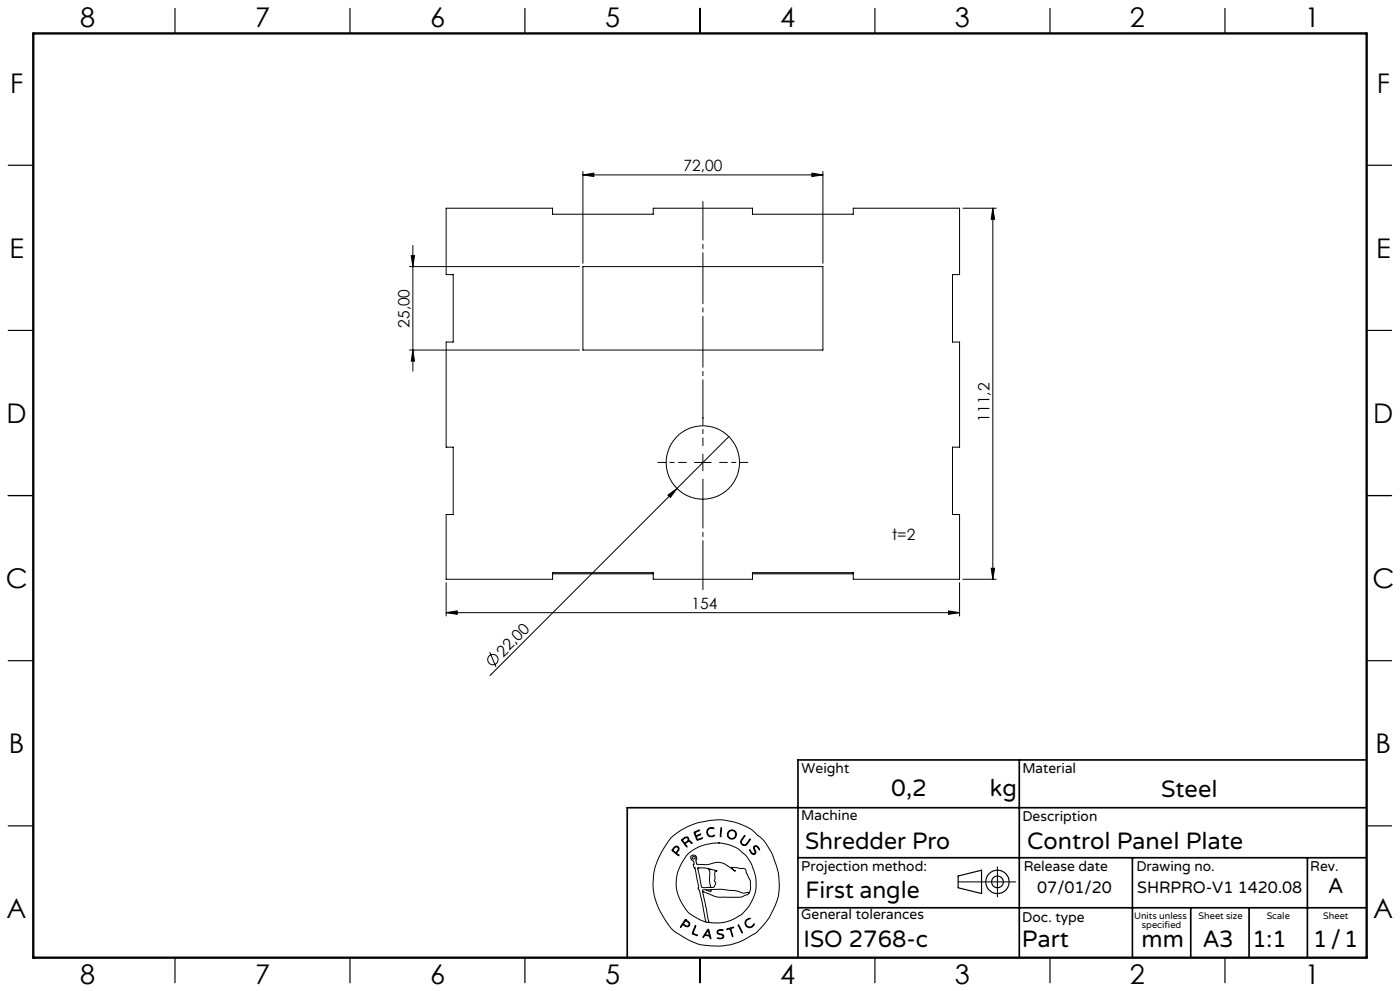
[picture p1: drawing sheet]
<svg xmlns="http://www.w3.org/2000/svg" width="420mm" height="297mm" viewBox="0 0 420 297" stroke-linecap="round" stroke-linejoin="round" font-family="sans-serif">
<g fill="none" stroke="#000" stroke-width=".3">
<path d="M174.9 52.4l3.3-.5v1zM174.9 51.4v27.5M174.9 52.4h72M243.6 51.9l3.3 .5-3.3 .5zM246.9 51.4v27.5M122.9 79.9h50.9M123.4 76.6h1l-.5 3.3zM123.9 73.6v37.7M133.8 62.4h32v1.8h30.2v-1.8h29.7v1.8h30.3v-1.8h31.9v19.9h-2.1v20.2h2.1v31.5h-2.1v20.2h2.1v19.4h-31.9v-2h-30.3v2h-29.7v-2h-30.2v2h-32v-19.4h2.2v-20.2h-2.2v-31.5h2.2v-20.2h-2.2zM174.9 79.9h72v25h-72zM288.9 62.4h10M297.9 62.4l.5 3.3h-1z"/>
<path d="M297.9 62.4v111.2M122.9 104.9h50.9M123.9 104.9l.5 3.3h-1zM208.4 138.6h5M210.9 136.1v5M218.7 130.8l-71.7 71.7M200.4 148.4l2.7-2-2 2.7zM133.8 174.6v10M165.8 172h30.2M225.7 172h30.3M287.9 174.6v10M288.9 173.6h10"/>
<path d="M297.4 170.3h1l-.5 3.3zM133.8 183.6l3.4-.5v1zM133.8 183.6h154.1M146.9 195.5l1.9 4.4M284.6 183.1l3.3 .5-3.3 .5zM201.3 251.1l2.8-2.2 4.5-2.1 4.8-1 3.2-.1 3.7 .7 3.3 1.2 2 1.1 2.8 2.4 1.5 1.8 1.8 3.2 1.8 5.3 .3 3.5-.2 3-.8 2.8-1.7 3.7-1.8 2.5a16.5 16.5 0 0 1-6.7 5l-3.3 1.2-2.9 .4h-3.4l-2.9-.4-3.7-1.5-3.8-2.3-1.1-.9-1.2-1.6-2.3-3.7-1.2-2.8-.6-2.2-.3-3.1 .3-3.5 .9-3.2 2-4zM202 254.1l.7-.5 .6 .1 .4 .6-.1 .6a.64 .64 0 0 0-.3 1.1l.4 .5-1.7-1.2a.52 .52 0 0 1-.4-.5 .52 .52 0 0 1 .4-.6zM202.4 254l.4-.2 .5 .1 .2 .5-.2 .4a.73 .73 0 0 1-.7 .6 .73 .73 0 0 1-.7-.7zM204.5 251.6l1.1-.7h.6l.4 .3 .1 .8 .6 .2 .3 .5-.8-.5-.6 .2a.61 .61 0 0 0-.6 .5 .61 .61 0 0 0 .5 .7l-.1 .3-1.5-2zM204.8 251.7l.8-.6h.6l.2 .6-.5 .6a.52 .52 0 0 1-.6 .3 .52 .52 0 0 1-.4-.5zM208.2 249.4l1.7-.6-1 .5a.57 .57 0 0 0-.2 .9 .57 .57 0 0 0 .9 0l.6-.2-.8 .5a.46 .46 0 0 0-.5 .4 .46 .46 0 0 0 .3 .5l.1 .2 1.5-.5-1.7 .7zM212.3 248.5l.8-.5 1 .2 .1 .2-.9-.2-.7 .3-.3 .5v.7l.1 .4 .6 .4 1.3-.2a.53 .53 0 0 1-.3 .5 .53 .53 0 0 1-.5 0l-.9-.2-.4-.4-.2-1z"/>
<path d="M215.5 252.6l2.7 .4 3 1.2 2.3 1.9 .9 1.2 1.3 2.2 1.1 3.8-.1 3.5-.8 2.5a11.7 11.7 0 0 1-8.9 7.2l-2.6 .1-1.7-.2M215.5 252.6l-4.1 .6-3.4 1.5-2.1 1.8-2.1 3.5-.5 1.4-.4 2 .1 3 .9 2.9 2 3.4a9.1 9.1 0 0 0 4 2.9l1.9 .8M215.5 252.6h.1M216.3 248.1h.2v.6l-.2 1.9-.2 .2zM223.3 250.5l.1-.1 .1 .2-1.1 1.6 .2 .7 .7 .3a3.3 3.3 0 0 0 1.7-1.7v.2l-1 1.5-.4 .2-.7-.1-.6-.5-.1-.6zM224.9 254.7l.7 .9 .5 .3 .4-.3-.4-1.4 .2-.6h.9l.7 1-.1 .1-.9-1-.5 .1-.1 .4 .5 1.4-.6 .5-.9-.5zM299.2 259.8v9M205.6 275.6l-1.4 2-.1 .2h.2a.69 .69 0 0 1 .6-.6 .69 .69 0 0 1 .8 .4l.9 .1 .3-.9-1.3-1.2M205.6 275.6h.1M205.6 275.9l-.3 .5M205.7 275.9l1 .9-.1 .6-.6 .1a.7 .7 0 0 1-.9-.9l.2-.2M205.7 275.9h.1"/>
<path d="M208.5 277.5l.2-.1v.2l-.5 1.4a.56 .56 0 0 0-.2 .7 .56 .56 0 0 0 .7 .3l.5 .4-1.6-.6zM209.3 260.2l2.3-.1 3.1 .8 .4 .3a.35 .35 0 0 0-.5-.2 .35 .35 0 0 0-.1 .5v1.8l-.2 .7 .4 .8-.4 1-.5 .2h-2.6a.85 .85 0 0 1-.8-.2 .85 .85 0 0 1-.1-.9zM209.4 260.1h.1M210.8 267.2l1.9 9.2M210.8 267.2l3.7 1.5 1.3 .2h6.3l2.1-.8 .4-.3M211.8 276.4h.9M211.9 266.7h-1.1v.5M212.1 260.2a2.12 2.12 0 0 1 .8 2.7v1.9l.3 .9-.3 .2M212.3 278.6l.1-.1a4.3 4.3 0 0 1 .9 2.6v.2h-.2a.74 .74 0 0 0-.8-.8l-.2-.1a.82 .82 0 0 0-1.1 .6l-.1-.3zM212.3 278.9l.4 .9a.4 .4 0 0 1-.1 .6 .4 .4 0 0 1-.6-.2l-.4-.1zM212.4 278.9h.1M212.7 276.4h.1"/>
<path d="M213 260.6h.1M213.3 266.6l3.2-.1 4.2 .4 2.3 .8 1.1-.2a.3 .3 0 0 1 .4-.1 .3 .3 0 0 1 .1 .4M213.3 266.6v.6l-1.4-.5M213.3 266.6l-1.4 .1M215.3 278.9l.6-.3 1 .1v.2h-1.4l-.2 .6 .3 .2 1.4 .5 .1 .5-.2 .4-.6 .3-1.1-.2h1.1l.6-.5-.3-.5-1.4-.5-.1-.4zM218 278.4l2.1-.5-.8 .4 .5 2.4-.8-2.3-.8 .2zM221.5 277.2l1.2 2.2v.2zM221.5 277.1h.1M224 275.6l.7-.4 .3 .1-.8 .4-.4 .6v.6l.5 .7 .9 .2 .9-.9a.41 .41 0 0 1 .1 .5 .41 .41 0 0 1-.4 .2l-1 .5-.9-.5-.4-1.1zM224.6 267.8l.5-1.4v-2.3l-1.7-3.8-3.9-.3 .3 .5 .8 .6h-.1l-3.1-2.2-1.7-.5-3.6 .7-3-.1-.3-.9 .3-.8-.3-.7-.6-.3-.7 .1-.3 .4v.4l1 1.1-.1 1.4 .4 .5 1.1 5.4-.2 .8 .4 .4 .3 1.1 1.7 8.5M287.4 264.3h17.3"/>
<circle cx="210.9" cy="138.6" r="11"/>
<circle cx="147.9" cy="197.7" r="1.57"/>
<circle cx="208.1" cy="257.1" r=".44"/>
<circle cx="219.5" cy="250.1" r="1.17"/>
<circle cx="219.6" cy="250.1" r="1.38"/>
</g>
<g fill="none" stroke="#000" stroke-width=".35">
<path d="M52.5 2.5v7.5M105 2.5v7.5M157.5 2.5v7.5M210 2.5v7.5M262.5 2.5v7.5M315 2.5v7.5M367.5 2.5v7.5M2.5 49.5h7.5M410 49.5h7.5M2.5 99h7.5M410 99h7.5M2.5 148.5h7.5"/>
<path d="M410 148.5h7.5M2.5 198h7.5M410 198h7.5M2.5 247.5h7.5M410 247.5h7.5M287.4 262.5l7.1-1.7v7l-7.1-1.7zM52.5 287v7.5M105 287v7.5M157.5 287v7.5M210 287v7.5M262.5 287v7.5M315 287v7.5"/>
<path d="M367.5 287v7.5"/>
<circle cx="299.2" cy="264.3" r="3.5"/>
<circle cx="299.2" cy="264.3" r="1.75"/>
</g>
<path d="M205.9 138.6h-8.5M210.9 133.6v-8.5M215.9 138.6h8.5" fill="none" stroke="#000" stroke-width=".3" stroke-dasharray="15.2 1.3 1.3 1.3" stroke-dashoffset="12.9"/>
<path d="M210.9 143.6v33.1" fill="none" stroke="#000" stroke-width=".3" stroke-dasharray="15.2 1.3 1.3 1.3" stroke-dashoffset=".6"/>
<path d="M210.9 125.4v-65" fill="none" stroke="#000" stroke-width=".3" stroke-dasharray="15.2 1.3 1.3 1.3" stroke-dashoffset="3.7"/>
<path d="M305.8 227.7v59.2M410 227.7h-170.6v59.2M239.4 257.1h170.3M339.7 257.1v29.9M392.2 257.1v29.8M409.7 242.1h-221.5v45M239.4 272.1h170.6M357.2 272.1v14.8M374.7 272.1v14.8" fill="none" stroke="#000" stroke-width=".5"/>
<path d="M10 10h400v277h-400z" fill="none" stroke="#000" stroke-width=".7"/>
<g fill="#000">
<path d="M200.4 148.4l2.7-2-2 2.7z"/>
<path d="M243.6 51.9l3.3 .5-3.3 .5zM174.9 52.4l3.3-.5v1z"/>
<path d="M123.4 76.6h1l-.5 3.3zM123.9 104.9l.5 3.3h-1z"/>
<path d="M297.4 170.3h1l-.5 3.3zM297.9 62.4l.5 3.3h-1z"/>
<path d="M133.8 183.6l3.4-.5v1zM284.6 183.1l3.3 .5-3.3 .5z"/>
</g>
<g font-size="8.1">
<text x="24" y="8">8</text>
<text x="76.5" y="8">7</text>
<text x="129" y="8">6</text>
<text x="181.5" y="8">5</text>
<text x="234" y="8">4</text>
<text x="286.5" y="8">3</text>
<text x="339" y="8">2</text>
<text x="391.5" y="8">1</text>
<text x="3" y="27.7">F</text>
<text x="413" y="27.7">F</text>
<text x="2.8" y="77.2">E</text>
<text x="412.8" y="77.2">E</text>
<text x="2" y="126.7">D</text>
<text x="412" y="126.7">D</text>
<text x="1.7" y="176.2">C</text>
<text x="411.7" y="176.2">C</text>
<text x="2.7" y="225.7">B</text>
<text x="412.7" y="225.7">B</text>
<text x="2" y="275.2">A</text>
<text x="412" y="275.2">A</text>
<text x="24" y="295">8</text>
<text x="76.5" y="295">7</text>
<text x="129" y="295">6</text>
<text x="181.5" y="295">5</text>
<text x="234" y="295">4</text>
<text x="286.5" y="295">3</text>
<text x="339" y="295">2</text>
<text x="391.5" y="295">1</text>
</g>
<g font-size="7.1">
<text x="267.4" y="238.5">0,2</text>
<text x="297" y="238.5">kg</text>
<text x="348.3" y="239">Steel</text>
<text x="241.5" y="254.4">Shredder Pro</text>
<text x="308.1" y="254.4">Control Panel Plate</text>
<text x="241.6" y="269.2">First angle</text>
<text x="241.1" y="283.7">ISO 2768-c</text>
<text x="306.6" y="283.9">Part</text>
<text x="342.5" y="283.9">mm</text>
<text x="360.9" y="283.8">A3</text>
<text x="375.7" y="283.9">1:1</text>
<text x="393.9" y="283.9">1/1</text>
</g>
<text font-size="6.3" x="398.5" y="267.7">A</text>
<g font-size="4.9">
<text x="311.2" y="267.6">07/01/20</text>
<text x="341.2" y="267.6">SHRPRO-V1 1420.08</text>
</g>
<g font-size="4.7">
<text x="205.1" y="51.4">72,00</text>
<text x="122.9" y="98.2" transform="rotate(-90 122.9 98.2)">25,00</text>
<text x="296.9" y="126.4" transform="rotate(-90 296.9 126.4)">111,2</text>
<text x="267.6" y="162">t=2</text>
<text x="207.5" y="182.6">154</text>
<text x="150.9" y="197.1" transform="rotate(-45 150.9 197.1)">22,00</text>
</g>
<g font-size="4.2">
<text x="240.5" y="231.7">Weight</text>
<text x="306.7" y="231.7">Material</text>
<text x="240.4" y="245.9">Machine</text>
<text x="306.7" y="246.1">Description</text>
<text x="240.4" y="261.1">Projection method:</text>
<text x="307.1" y="261">Release date</text>
<text x="340.9" y="261">Drawing no.</text>
<text x="393.1" y="261">Rev.</text>
<text x="240.4" y="275.6">General tolerances</text>
<text x="306.7" y="276.2">Doc. type</text>
</g>
<g font-size="2.8">
<text x="340.2" y="275.3">Units unless</text>
<text x="359.6" y="275.3">Sheet size</text>
<text x="380" y="275.3">Scale</text>
<text x="396.9" y="275.3">Sheet</text>
<text x="342.6" y="278.2">specified</text>
</g>
</svg>
